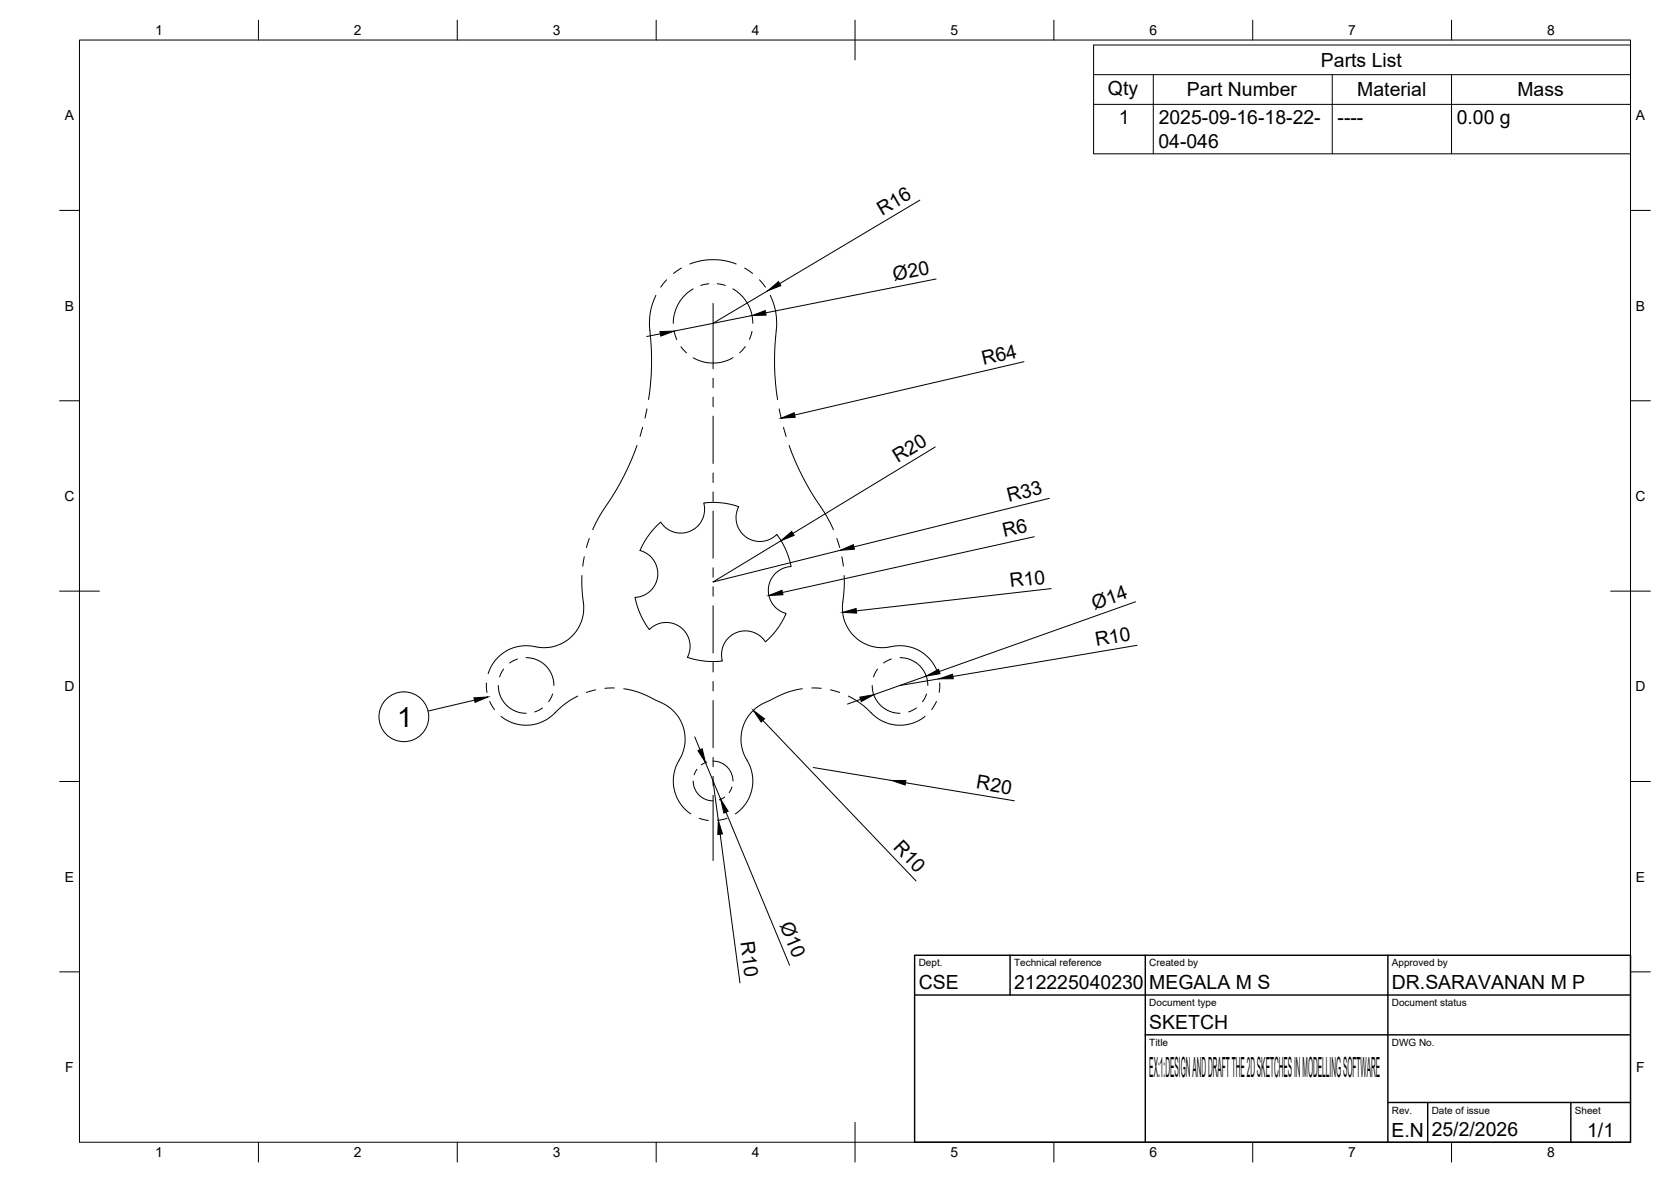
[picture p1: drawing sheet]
<svg xmlns="http://www.w3.org/2000/svg" width="420mm" height="297mm" viewBox="0 0 420 297" stroke-linecap="round" stroke-linejoin="round" font-family="sans-serif">
<!-- layer: Reference -->
<g fill="none" stroke="#000" stroke-width=".25">
<path d="M164.9 74.2a17.2 17.2 0 0 0-1.3 11.1l.2 6.7-.2 4.4-.5 4M167.6 70.3l-1.5 1.9M171.3 67.4l-1.9 1.3M173.5 66.3a16.1 16.1 0 0 1 11.6 0M174.3 72.6a10 10 0 0 0-5 8.7M178.2 71.3l-2 .4M179.3 76.2v16.5M180.3 71.3l2.1 .4M184.3 72.6a10 10 0 0 1 5 8.6M187.2 67.4l2 1.3M191 70.3l1.5 1.9M193.7 74.2a17.3 17.3 0 0 1 1.3 11.1l-.2 6.7 .2 4.4 .5 4"/>
<path d="M169.5 83.3l.7 2M171.2 87.1l1.4 1.6M179.3 95v2.4M179.3 99.8v2.4M184.3 89.9a10 10 0 0 1-10 0M187.4 87.1l-1.4 1.6M189.1 83.3l-.7 2M160.2 111.9a66.4 66.4 0 0 1-8.8 16.7l-2.4 4.5M161.6 107.4l-.7 2.3M162.7 102.8l-.5 2.3M179.3 104.6v11.9M179.3 118.9v2.3"/>
<path d="M195.9 102.8l.5 2.3M197 107.4l.7 2.3M198.4 111.9a66.4 66.4 0 0 0 8.8 16.7l2.3 4.5M146.9 139.9l-.4 2.4M148.2 135.3l-.8 2.3M165.2 132.1l.9-.9a6 6 0 0 0 7.5 2.3 6 6 0 0 0 3.4-7.1l2.5-.2 2.5 .2 3.7 .9a6 6 0 0 0 1.8 7.6 6 6 0 0 0 7.8-.6l2 3.3 1 2.3 .6 2.5a6 6 0 0 0-5.7 5.3 6 6 0 0 0 4.5 6.5l-1.9 3.3-1.5 2-1.8 1.8a6 6 0 0 0-7.5-2.2 6 6 0 0 0-3.4 7l-3.8 .1-2.5-.4-2.5-.6a6 6 0 0 0-1.7-7.6 6 6 0 0 0-7.8 .6l-2-3.3-1-2.3-.6-2.5a6 6 0 0 0 5.7-5.3 6 6 0 0 0-4.5-6.5l1.9-3.3zM179.3 123.6v2.4M179.3 128.4v11.9M210.4 135.3l.7 2.3M211.7 139.9l.3 2.4M146.3 144.6l.2 5.1a10.4 10.4 0 0 1-5.1 11.9 10.5 10.5 0 0 1-7.8 .8 10 10 0 0 0-10.9 6.9M179.3 142.7v2.4"/>
<path d="M179.3 147.5v2.3M179.3 152.2v11.9M212.3 144.6l-.2 5.1a10.4 10.4 0 0 0 5.1 11.9 10.5 10.5 0 0 0 7.7 .8 10 10 0 0 1 10.9 6.9M122.3 171.6l.1 2.4M123.1 176.3l1.2 2M125.3 172.3a7 7 0 0 0 7 6.9M126.6 168.2l-1 1.9M130.1 165.6l-1.9 1M132.3 165.3a7 7 0 0 1 7 7M136.4 177.9l-1.9 1M138.9 174.4l-1 1.9M145.3 174.9l-2.9 1.8-2 1.6a10.2 10.2 0 0 1-14.4 1.7"/>
<path d="M149.8 173.4l-2.3 .6M154.5 172.9l-2.4 .1M156.8 173.1l2.2 .4a42.9 42.9 0 0 1 9.6 4.5 10.2 10.2 0 0 1 1.7 13.8 10 10 0 0 0 3.4 12.7M179.3 166.5v2.4M179.3 171.3v2.3M179.3 176v11.9M201.7 173.1l-2.1 .4a42.9 42.9 0 0 0-9.6 4.5 10.2 10.2 0 0 0-1.8 13.8 10 10 0 0 1-3.3 12.7M204.1 172.9l2.4 .1M208.8 173.4l2.3 .6M213.3 174.9l2.9 1.8 1.9 1.6a10.1 10.1 0 0 0 14.5 1.7M219.3 172.3a7 7 0 0 0 7 6.9M220.6 168.2l-1 1.9"/>
<path d="M224.1 165.6l-1.9 1M226.3 165.3a7 7 0 0 1 7 7M230.4 177.9l-1.9 1M233 174.4l-1 1.9M235.5 176.3l-1.2 2M236.3 171.6l-.2 2.4M174.3 196.3a5 5 0 0 0 5 5M175.2 193.3l-.7 1.4M177.7 191.5l-1.4 .7M179.3 191.3a5 5 0 0 1 5 5M179.3 190.3v2.4M179.3 195.1v2.3"/>
<path d="M179.3 199.8v16.5M184 197.8l-.7 1.4M175.8 205.6l2.3 .6M182.2 200.3l-1.4 .7M182.8 205.6l-2.3 .6"/>
</g>
<!-- layer: BORDER -->
<g fill="none" stroke="#000" stroke-width=".25">
<path d="M20 10.1h390v276.9h-390zM65 5.1v5M115 5.1v5M165 5.1v5M215 5.1v10M265 5.1v5M315 5.1v5M365 5.1v5M15 52.9h5M410 52.9h5M15 100.7h5M410 100.7h5"/>
<path d="M15 148.6h10M405 148.6h10M15 196.4h5M410 196.4h5M15 244.2h5M410 244.2h5M65 287v5M115 287v5M165 287v5M215 282.1v9.9M265 287v5M315 287v5"/>
<path d="M365 287v5"/>
</g>
<!-- layer: TITLEBLOCK -->
<path d="M230 240.1h180v46.9h-180zM230 250h180M254 240.1v9.9M288 240.1v46.9M349 240.1v46.9M288 260.1h122M349 277.1h61M359 277.1v9.9M395 277.1v9.9" fill="none" stroke="#000" stroke-width=".36"/>
<!-- layer: FD_Dimensions -->
<g fill="none" stroke="#000" stroke-width=".25">
<path d="M231.3 50.3l-35.3 21M189.1 79.3l-19.6 3.9M193 73.1l-13.7 8.1M235.4 70.1l-42.9 8.5M166.1 83.9l-3.5 .7M257.5 90.9l-57.7 13.4M235.2 112.3l-35.8 21.8M196.4 135.9l-17.1 10.3 32-7.9M260.1 134.9l-63.4 14M263.8 125.2l-49.1 12.2M264.3 147.9l-49 5.6M285.5 151.2l-49.3 17.5"/>
<path d="M216.4 175.8l-3.3 1.1M232.9 169.9l-13.2 4.7M236.2 170.6l-9.9 1.7M285.9 162.2l-46.3 7.8M174.7 185.2l1.3 3.2M177.4 191.6l3.8 9.3M179.3 196.2l1.3 10M191.8 181l38.5 40.4M204.5 192.9l19.7 3.2M227.7 196.7l27.4 4.5M181.1 209.6l5 37.4M182.5 204.1l16 38.5"/>
</g>
<g fill="#000" stroke="#000" stroke-width=".25">
<path d="M189.1 79.3l3.3-1.3 .2 1.2zM193 73.1l2.7-2.3 .6 1zM165.9 83.3l3.6-.1-3.3 1.3zM196.4 105.1l3.3-1.4 .2 1.2zM196.4 135.9l2.7-2.4 .6 1zM211.3 138.3l3.3-1.4 .2 1.1zM193.3 149.7l3.3-1.4 .3 1.2zM211.9 153.9l3.4-1 .1 1.2zM216.2 175.2l3.5-.6-3.1 1.7zM232.9 169.9l3.1-1.7 .4 1.1zM236.2 170.6l3.3-1.2 .2 1.2zM175.5 188.6l1.1-.4 .8 3.4z"/>
<path d="M189.4 178.5l2.8 2.1-.8 .8zM224.2 196.1h3.6l-.2 1.2zM180.6 206.2l1.1 3.4-1.2 .1zM181.2 200.9l1.9 3-1.1 .4z"/>
</g>
<!-- layer: Parts Lists -->
<path d="M275 11.3h135v27.4h-135zM275 18.8h135M290 18.8v19.9M335 18.8v19.9M365 18.8v19.9M275 26.2h135" fill="none" stroke="#000" stroke-width=".25"/>
<!-- layer: Balloons -->
<circle cx="101.5" cy="180.1" r="6.3" fill="none" stroke="#000" stroke-width=".25"/>
<!-- layer: 0 -->
<path d="M119.2 175.4l3.5-.3-3.3 1.4z" fill="#000" stroke="#000" stroke-width=".25"/>
<path d="M119.3 175.9l-11.7 2.8" fill="none" stroke="#000" stroke-width=".25"/>
<g font-size="7">
<text x="99.9" y="182.7">1</text>
<text x="289" y="270.6">EX:1:DESIGN AND DRAFT THE 2D SKETCHES IN MODELLING SOFTWARE</text>
</g>
<g font-size="4.9">
<text x="332.1" y="16.7">Parts List</text>
<text x="278.6" y="23.8">Qty</text>
<text x="298.4" y="24.2">Part Number</text>
<text x="341.3" y="24.2">Material</text>
<text x="381.6" y="24.2">Mass</text>
<text x="281.3" y="31.1">1</text>
<text x="291.3" y="31.2">2025-09-16-18-22-</text>
<text x="336.3" y="31.2">----</text>
<text x="366.3" y="31.2">0.00 g</text>
<text x="291.3" y="37.1">04-046</text>
<text x="221.8" y="54.2" transform="rotate(-31 221.8 54.2)">R16</text>
<text x="224.9" y="70.6" transform="rotate(-11 224.9 70.6)">Ø20</text>
<text x="247.3" y="91.8" transform="rotate(-13 247.3 91.8)">R64</text>
<text x="225.7" y="116.3" transform="rotate(-31 225.7 116.3)">R20</text>
<text x="253.6" y="126.2" transform="rotate(-14 253.6 126.2)">R33</text>
<text x="252.5" y="135.1" transform="rotate(-13 252.5 135.1)">R6</text>
<text x="254.1" y="147.6" transform="rotate(-7 254.1 147.6)">R10</text>
<text x="275.2" y="153.3" transform="rotate(-20 275.2 153.3)">Ø14</text>
<text x="275.7" y="162.4" transform="rotate(-10 275.7 162.4)">R10</text>
<text x="245.3" y="198.1" transform="rotate(9 245.3 198.1)">R20</text>
<text x="224.4" y="213" transform="rotate(46 224.4 213)">R10</text>
<text x="196" y="232.4" transform="rotate(67 196 232.4)">Ø10</text>
<text x="186.2" y="236.8" transform="rotate(82 186.2 236.8)">R10</text>
<text x="231" y="248.5">CSE</text>
<text x="255" y="248.5">212225040230</text>
<text x="289" y="248.5">MEGALA M S</text>
<text x="350" y="248.5">DR.SARAVANAN M P</text>
<text x="289" y="258.6">SKETCH</text>
<text x="349.9" y="285.7">E.N</text>
<text x="360" y="285.5">25/2/2026</text>
<text x="399.1" y="285.7">1/1</text>
</g>
<g font-size="3.5">
<text x="39" y="8.8">1</text>
<text x="89" y="8.8">2</text>
<text x="139" y="8.8">3</text>
<text x="189" y="8.8">4</text>
<text x="239" y="8.8">5</text>
<text x="289" y="8.8">6</text>
<text x="339" y="8.8">7</text>
<text x="389" y="8.8">8</text>
<text x="16.3" y="30.2">A</text>
<text x="411.3" y="30.2">A</text>
<text x="16.3" y="78">B</text>
<text x="411.3" y="78">B</text>
<text x="16.2" y="125.9">C</text>
<text x="411.2" y="125.9">C</text>
<text x="16.2" y="173.7">D</text>
<text x="411.2" y="173.7">D</text>
<text x="16.3" y="221.6">E</text>
<text x="411.3" y="221.6">E</text>
<text x="16.4" y="269.4">F</text>
<text x="411.4" y="269.4">F</text>
<text x="39" y="290.8">1</text>
<text x="89" y="290.8">2</text>
<text x="139" y="290.8">3</text>
<text x="189" y="290.8">4</text>
<text x="239" y="290.8">5</text>
<text x="289" y="290.8">6</text>
<text x="339" y="290.8">7</text>
<text x="389" y="290.8">8</text>
</g>
<g font-size="2.5">
<text x="231" y="242.9">Dept.</text>
<text x="255" y="242.9">Technical reference</text>
<text x="289" y="242.9">Created by</text>
<text x="350" y="242.9">Approved by</text>
<text x="289" y="252.8">Document type</text>
<text x="350" y="252.8">Document status</text>
<text x="289" y="262.9">Title</text>
<text x="350" y="262.9">DWG No.</text>
<text x="350" y="279.9">Rev.</text>
<text x="360" y="279.9">Date of issue</text>
<text x="396" y="279.9">Sheet</text>
</g>
</svg>
